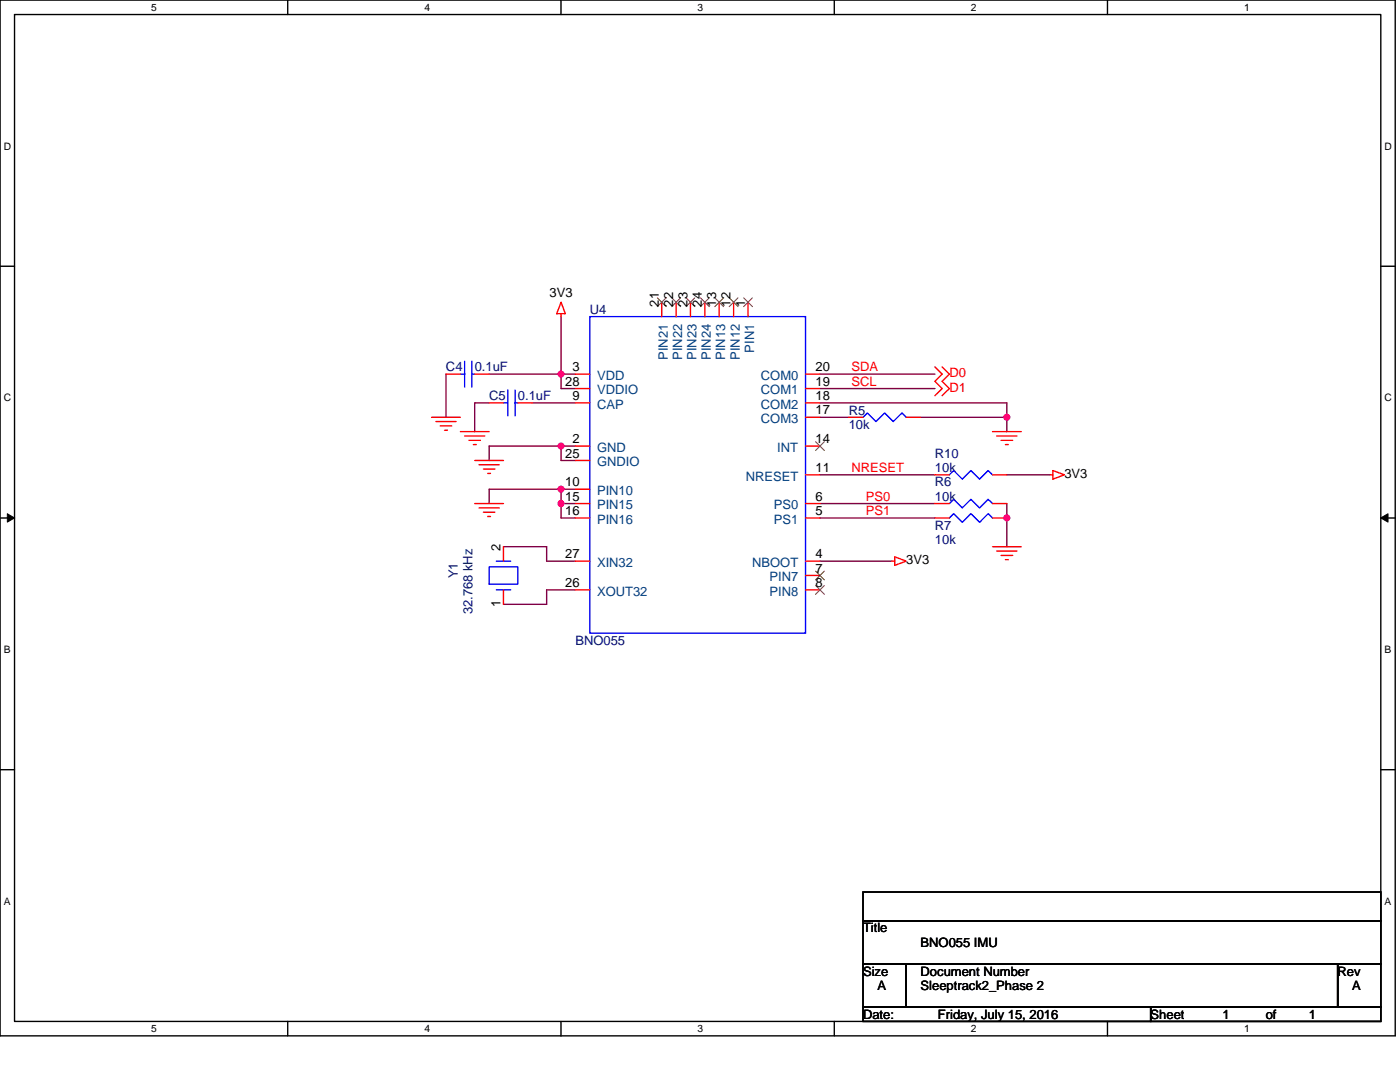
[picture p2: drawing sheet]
<svg xmlns="http://www.w3.org/2000/svg" width="279mm" height="216mm" viewBox="0 0 279 216" stroke-linecap="round" stroke-linejoin="round" font-family="sans-serif">
<path d="M0 0h278.4v206.7h-278.4zM2.9 2.9h272.7v200.9h-272.7z" fill="none" stroke="#000" stroke-width=".28"/>
<g fill="#fff">
<path d="M30.2 .3h1.1v2.3h-1.1z"/>
<path d="M30.2 204.1h1.1v2.3h-1.1z"/>
</g>
<path d="M57.4 0v2.9M57.4 203.8v2.9" fill="none" stroke="#000" stroke-width=".28"/>
<g fill="#fff">
<path d="M84.7 .3h1.1v2.3h-1.1z"/>
<path d="M84.7 204.1h1.1v2.3h-1.1z"/>
</g>
<path d="M112 0v2.9M112 203.8v2.9" fill="none" stroke="#000" stroke-width=".28"/>
<g fill="#fff">
<path d="M139.2 .3h1.2v2.3h-1.2z"/>
<path d="M139.2 204.1h1.2v2.3h-1.2z"/>
</g>
<path d="M166.5 0v2.9M166.5 203.8v2.9" fill="none" stroke="#000" stroke-width=".28"/>
<g fill="#fff">
<path d="M193.8 .3h1.1v2.3h-1.1z"/>
<path d="M193.8 204.1h1.1v2.3h-1.1z"/>
</g>
<path d="M221 0v2.9M221 203.8v2.9" fill="none" stroke="#000" stroke-width=".28"/>
<g fill="#fff">
<path d="M248.3 .3h1.1v2.3h-1.1z"/>
<path d="M248.3 204.1h1.1v2.3h-1.1z"/>
<path d="M.7 28h1.5v2.3h-1.5z"/>
<path d="M276.3 28h1.5v2.3h-1.5z"/>
<path d="M.7 78.2h1.5v2.3h-1.5z"/>
<path d="M276.3 78.2h1.5v2.3h-1.5z"/>
</g>
<path d="M0 53.1h2.9M275.6 53.1h2.8" fill="none" stroke="#000" stroke-width=".28"/>
<g fill="#fff">
<path d="M.7 128.5h1.4v2.2h-1.4z"/>
<path d="M276.3 128.5h1.4v2.2h-1.4z"/>
</g>
<path d="M0 103.4h2.9M275.6 103.4h2.8" fill="none" stroke="#000" stroke-width=".28"/>
<path d="M1.5 102.5l1.4 .9-1.4 .8zM275.6 103.4l1.4-.9v1.7z" fill="#000" stroke="#000" stroke-width=".2"/>
<g fill="#fff">
<path d="M.7 178.7h1.4v2.3h-1.4z"/>
<path d="M276.3 178.7h1.4v2.3h-1.4z"/>
</g>
<path d="M0 153.6h2.9M275.6 153.6h2.8M172.2 178h103.4v5.7h-103.4zM172.2 183.7h103.4v8.6h-103.4zM172.2 192.3h8.6v8.6h-8.6zM180.8 192.3h86.2v8.6h-86.2zM267 192.3h8.6v8.6h-8.6zM172.2 200.9h57.4v2.9h-57.4zM229.6 200.9h46v2.9h-46z" fill="none" stroke="#000" stroke-width=".28"/>
<g fill="none" stroke="#800040" stroke-width=".28">
<path d="M89 74.7v8.6M97.6 74.7h14.4M112 63.2v11.5M112 74.7v2.8h2.8M112 74.7h2.8M163.6 74.7h23M163.6 77.5h23M97.6 80.4h-2.9v5.7M106.2 80.4h8.6M112 89v2.9h2.8M112 89h2.8M112 89h-14.4v2.9"/>
<path d="M112 97.6v2.9M112 97.6h2.8M112 97.6h-14.4v2.9M163.6 80.4h37.3v2.9M163.6 83.3h5.8M163.6 94.7h23M183.7 83.3h17.2M200.9 94.7h8.6M200.9 83.3v2.8M100.5 109.1h8.6v2.9h5.7M112 100.5h2.8M112 100.5v2.9h2.8"/>
<path d="M114.8 117.7h-5.7v2.9h-8.6M163.6 100.5h23M163.6 103.4h23M163.6 112h14.4M200.9 100.5v8.6"/>
</g>
<g fill="#f0f" stroke="#f0f" stroke-width=".28">
<circle cx="112" cy="74.6" r=".57"/>
<circle cx="112" cy="89" r=".57"/>
<circle cx="112" cy="97.6" r=".57"/>
<circle cx="200.9" cy="103.3" r=".57"/>
<circle cx="200.9" cy="83.3" r=".57"/>
<circle cx="112" cy="100.5" r=".57"/>
</g>
<g fill="none" stroke="#f00" stroke-width=".28">
<path d="M89 74.7h2.9M94.7 74.7h2.9M112 62.6v.6M112 60.3l.8 2.3h-1.7zM114.8 74.7h2.9M114.8 77.5h2.9M132.1 60.3v2.9M134.9 60.3v2.9M137.8 60.3v2.9M140.7 60.3v2.9M143.5 60.3v2.9M146.4 60.3v2.9"/>
<path d="M149.3 60.3v2.9M160.8 77.5h2.8M160.8 74.7h2.8M186.6 73.2l1.4 1.5-1.4 1.4 1.4 1.4-1.4 1.5M188 73.2l1.5 1.5-1.5 1.4 1.5 1.4-1.5 1.5M86.1 83.3h5.8M87 84.1h4M87.9 85h2.2M88.7 85.9h.6M91.9 86.1h5.7M92.7 87h4.1M93.6 87.9h2.3"/>
<path d="M94.5 88.7h.5M94.7 91.9h5.8M95.6 92.7h4M96.5 93.6h2.3M97.3 94.5h.6M97.6 80.4h2.9M103.4 80.4h2.8M114.8 89h2.9M114.8 91.9h2.9M114.8 80.4h2.9M114.8 97.6h2.9M160.8 83.3h2.8"/>
<path d="M160.8 80.4h2.8M160.8 94.7h2.8M160.8 89h2.8M169.4 83.3h2.8M180.8 83.3h2.9M186.6 94.7h2.9M198.1 86.1h5.7M198.1 94.7h2.8M198.9 87h4M199.8 87.9h2.3M200.7 88.7h.5M209.5 94.7h.6"/>
<path d="M210.1 93.9l2.3 .8-2.3 .9zM94.7 100.5h5.8M95.6 101.3h4M96.5 102.2h2.3M97.3 103.1h.6M100.5 117.7v2.9M100.5 109.1v2.9M114.8 103.4h2.9M114.8 117.7h2.9M114.8 112h2.9M114.8 100.5h2.9M160.8 112h2.8"/>
<path d="M160.8 103.4h2.8M160.8 100.5h2.8M160.8 114.8h2.8M160.8 117.7h2.8M178 112h.6M178.6 111.1l2.2 .9-2.2 .8zM186.6 100.5h2.9M186.6 103.4h2.9M198.1 109.1h5.7M198.1 100.5h2.8M198.1 103.4h2.8M198.9 110h4"/>
<path d="M199.8 110.8h2.3M200.7 111.7h.5"/>
</g>
<g fill="none" stroke="#00f" stroke-width=".28">
<path d="M91.9 74.7h.8M92.7 72.1v5.1M94.2 72.1v5.1M94.2 74.7h.5M101.3 77.8v5.2M102.8 77.8v5.2M117.7 63.2h43.1v63.1h-43.1zM100.5 80.4h.8M102.8 80.4h.6M172.2 83.3l.9-.9 1.7 1.7 1.8-1.7 1.7 1.7 1.7-1.7 .8 .9M189.5 94.7l.8-.8 1.7 1.7 1.8-1.7 1.7 1.7 1.7-1.7 .9 .8M97.6 113.1h5.8v3.5h-5.8z"/>
<path d="M99.1 117.7h2.8M99.1 112h2.8M189.5 100.5l.8-.9 1.7 1.7 1.8-1.7 1.7 1.7 1.7-1.7 .9 .9M189.5 103.4l.8-.9 1.7 1.7 1.8-1.7 1.7 1.7 1.7-1.7 .9 .9"/>
</g>
<g fill="none" stroke="#804000" stroke-width=".2">
<path d="M131.2 59.4l1.7 1.8M132.9 59.4l-1.7 1.8M134.1 59.4l1.7 1.8M135.8 59.4l-1.8 1.8M136.9 59.4l1.8 1.8M138.7 59.4l-1.8 1.8M139.8 59.4l1.8 1.8M141.5 59.4l-1.7 1.8M142.7 59.4l1.7 1.8M144.4 59.4l-1.8 1.8M145.5 59.4l1.8 1.8M147.3 59.4l-1.8 1.8"/>
<path d="M148.4 59.4l1.8 1.8M150.2 59.4l-1.8 1.8M162.8 88.1l1.7 1.8M164.5 88.1l-1.7 1.8M162.8 114l1.7 1.7M162.8 116.8l1.7 1.8M164.5 114l-1.7 1.7M164.5 116.8l-1.7 1.8"/>
</g>
<g font-size="2.6">
<text x="109.7" y="59.2">3V3</text>
<text x="131.5" y="61.2" transform="rotate(-90 131.5 61.2)">21</text>
<text x="134.3" y="61.2" transform="rotate(-90 134.3 61.2)">22</text>
<text x="137.2" y="61.2" transform="rotate(-90 137.2 61.2)">23</text>
<text x="140.1" y="61.2" transform="rotate(-90 140.1 61.2)">24</text>
<text x="142.9" y="61.2" transform="rotate(-90 142.9 61.2)">13</text>
<text x="145.8" y="61.2" transform="rotate(-90 145.8 61.2)">12</text>
<text x="148.7" y="61.2" transform="rotate(-90 148.7 61.2)">1</text>
<text x="112.8" y="76.9">28</text>
<text x="114.3" y="74.1">3</text>
<text x="162.8" y="76.9">19</text>
<text x="162.8" y="74.1">20</text>
<text x="114.3" y="79.8">9</text>
<text x="162.8" y="82.7">17</text>
<text x="162.8" y="79.8">18</text>
<text x="114.3" y="88.4">2</text>
<text x="162.8" y="88.4">14</text>
<text x="112.8" y="91.3">25</text>
<text x="162.8" y="94.1">11</text>
<text x="212.4" y="95.4">3V3</text>
<text x="112.8" y="97">10</text>
<text x="112.8" y="99.9">15</text>
<text x="162.8" y="99.9">6</text>
<text x="112.8" y="102.8">16</text>
<text x="162.8" y="102.8">5</text>
<text x="99.9" y="110" transform="rotate(-90 99.9 110)">2</text>
<text x="112.8" y="111.4">27</text>
<text x="162.8" y="111.4">4</text>
<text x="180.8" y="112.6">3V3</text>
<text x="112.8" y="117.1">26</text>
<text x="162.8" y="114.2">7</text>
<text x="162.8" y="117.1">8</text>
<text x="99.9" y="121.2" transform="rotate(-90 99.9 121.2)">1</text>
<text x="172.2" y="186.1">Title</text>
<text x="183.7" y="188.9">BNO055 IMU</text>
<text x="172.2" y="194.7">Size</text>
<text x="175.1" y="197.5">A</text>
<text x="183.7" y="194.7">Document Number</text>
<text x="183.7" y="197.5">Sleeptrack2_Phase 2</text>
<text x="267" y="194.7">Rev</text>
<text x="269.8" y="197.5">A</text>
<text x="172.2" y="203.3">Date:</text>
<text x="187.2" y="203.3">Friday, July 15, 2016</text>
<text x="229.6" y="203.3">Sheet</text>
<text x="244" y="203.3">1</text>
<text x="252.6" y="203.3">of</text>
<text x="261.2" y="203.3">1</text>
</g>
<g font-size="2.6" fill="#000080">
<text x="117.7" y="62.6">U4</text>
<text x="89" y="74.1">C4</text>
<text x="94.7" y="74.1">0.1uF</text>
<text x="97.6" y="79.9">C5</text>
<text x="103.4" y="79.9">0.1uF</text>
<text x="169.4" y="82.7">R5</text>
<text x="169.4" y="85.6">10k</text>
<text x="186.6" y="91.3">R10</text>
<text x="186.6" y="94.2">10k</text>
<text x="186.6" y="97.1">R6</text>
<text x="186.6" y="99.9">10k</text>
<text x="186.6" y="105.7">R7</text>
<text x="186.6" y="108.6">10k</text>
<text x="91.4" y="115.4" transform="rotate(-90 91.4 115.4)">Y1</text>
<text x="94.3" y="122.6" transform="rotate(-90 94.3 122.6)">32.768 kHz</text>
<text x="114.8" y="128.7">BNO055</text>
</g>
<g font-size="2.6" fill="#004080">
<text x="133.3" y="71.8" transform="rotate(-90 133.3 71.8)">PIN21</text>
<text x="136.1" y="71.8" transform="rotate(-90 136.1 71.8)">PIN22</text>
<text x="139" y="71.8" transform="rotate(-90 139 71.8)">PIN23</text>
<text x="141.9" y="71.8" transform="rotate(-90 141.9 71.8)">PIN24</text>
<text x="144.7" y="71.8" transform="rotate(-90 144.7 71.8)">PIN13</text>
<text x="147.6" y="71.8" transform="rotate(-90 147.6 71.8)">PIN12</text>
<text x="150.5" y="70.4" transform="rotate(-90 150.5 70.4)">PIN1</text>
<text x="119.1" y="75.8">VDD</text>
<text x="151.8" y="75.8">COM0</text>
<text x="119.1" y="78.7">VDDIO</text>
<text x="119.1" y="81.6">CAP</text>
<text x="151.8" y="81.6">COM2</text>
<text x="151.8" y="78.7">COM1</text>
<text x="151.8" y="84.4">COM3</text>
<text x="119.1" y="90.2">GND</text>
<text x="119.1" y="93">GNDIO</text>
<text x="148.8" y="95.9">NRESET</text>
<text x="155.1" y="90.2">INT</text>
<text x="119.1" y="98.8">PIN10</text>
<text x="119.1" y="101.6">PIN15</text>
<text x="154.5" y="101.6">PS0</text>
<text x="119.1" y="104.5">PIN16</text>
<text x="154.5" y="104.5">PS1</text>
<text x="119.1" y="113.1">XIN32</text>
<text x="150.1" y="113.1">NBOOT</text>
<text x="119.1" y="118.9">XOUT32</text>
<text x="153.6" y="116">PIN7</text>
<text x="153.6" y="118.9">PIN8</text>
</g>
<g font-size="2.6" fill="#f00">
<text x="169.9" y="74.1">SDA</text>
<text x="169.9" y="77">SCL</text>
<text x="189.5" y="75.3">D0</text>
<text x="189.5" y="78.1">D1</text>
<text x="169.9" y="94.2">NRESET</text>
<text x="172.8" y="99.9">PS0</text>
<text x="172.8" y="102.8">PS1</text>
</g>
<g font-size="2">
<text x="30.2" y="2.2">5</text>
<text x="84.7" y="2.2">4</text>
<text x="139.2" y="2.2">3</text>
<text x="193.8" y="2.2">2</text>
<text x="248.3" y="2.2">1</text>
<text x=".7" y="29.8">D</text>
<text x="276.3" y="29.8">D</text>
<text x=".7" y="80.1">C</text>
<text x="276.3" y="80.1">C</text>
<text x=".7" y="130.3">B</text>
<text x="276.3" y="130.3">B</text>
<text x=".7" y="180.5">A</text>
<text x="276.3" y="180.5">A</text>
<text x="30.2" y="206">5</text>
<text x="84.7" y="206">4</text>
<text x="139.2" y="206">3</text>
<text x="193.8" y="206">2</text>
<text x="248.3" y="206">1</text>
</g>
</svg>
